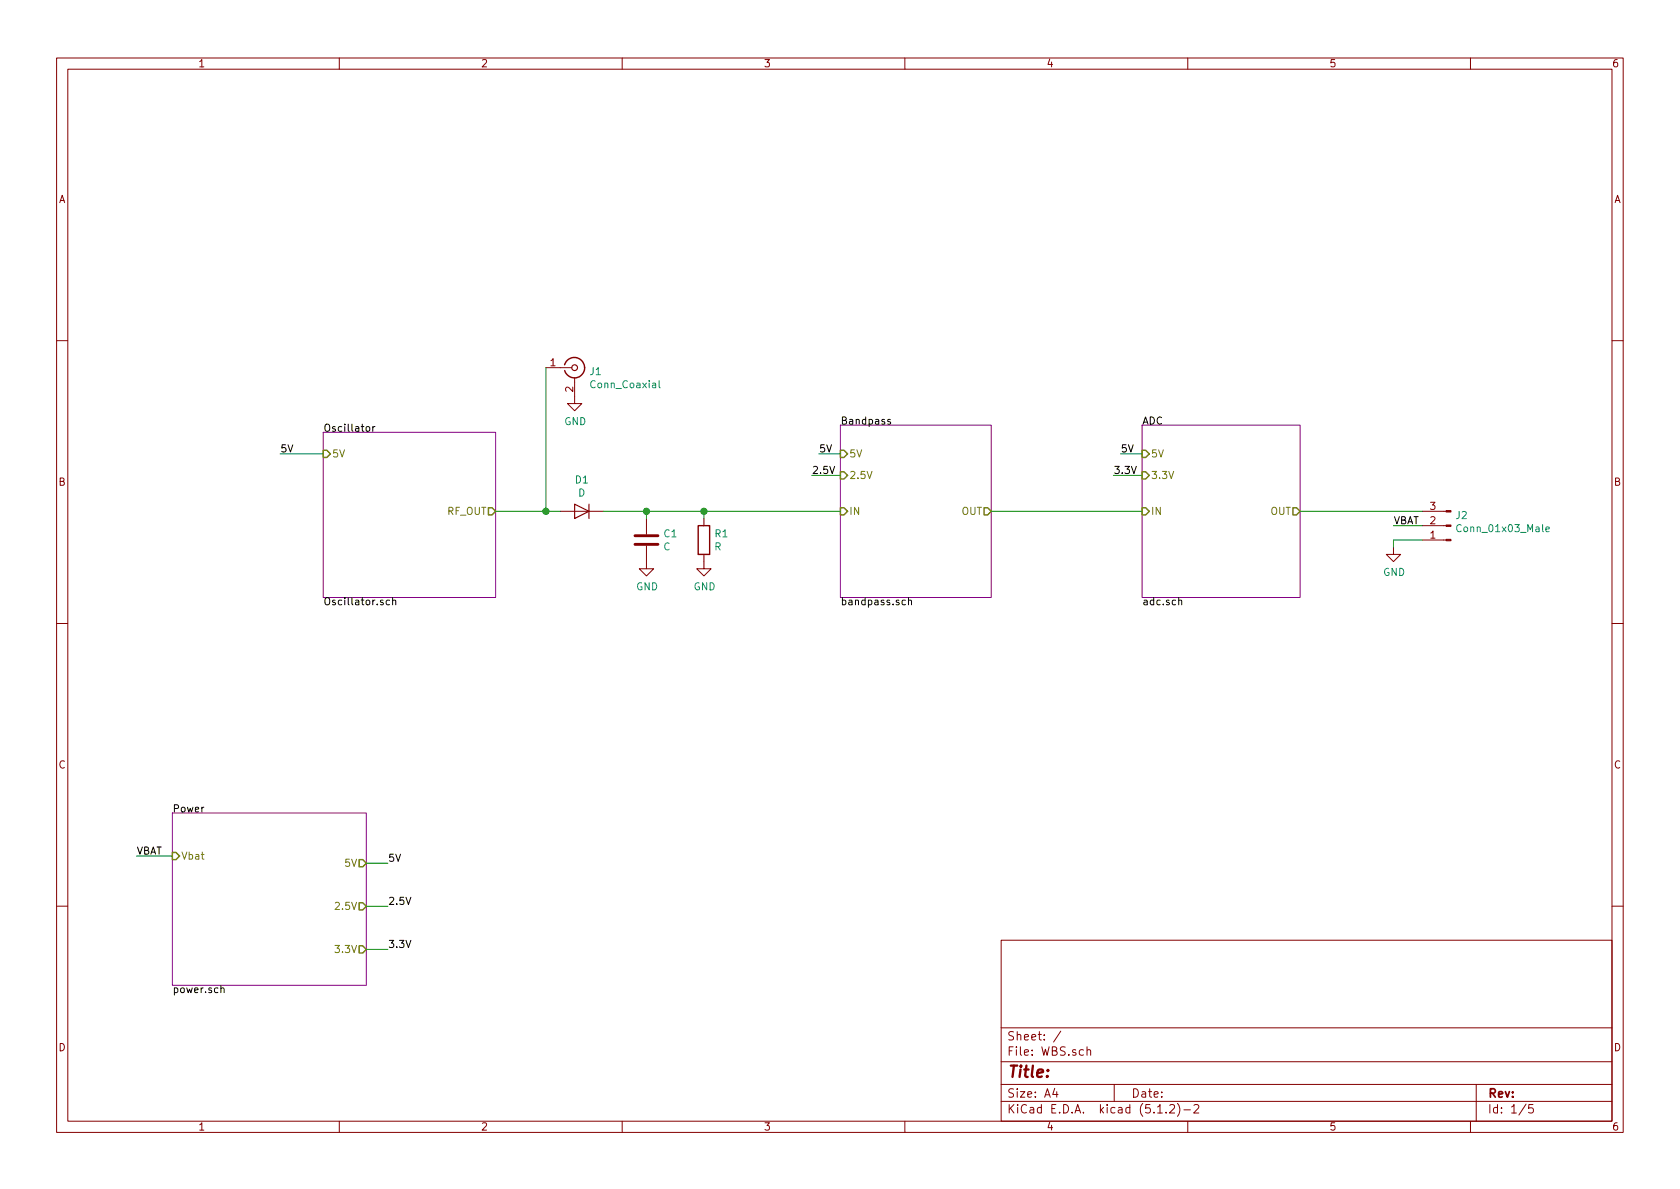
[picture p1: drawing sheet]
<svg xmlns="http://www.w3.org/2000/svg" width="297mm" height="210mm" viewBox="0 0 297 210" stroke-linecap="round" stroke-linejoin="round" font-family="sans-serif">
<g fill="none" stroke="#840000" stroke-width=".18">
<path d="M10 10.3h277v189.9h-277zM12 12.2h273v186.1h-273zM60 10.3v1.9M110 10.3v1.9M160 10.3v1.9M210 10.3v1.9M260 10.3v1.9M10 60.2h2M96.5 65h4.6M101.6 66.8v4.6h1.3l-1.3 1.2-1.3-1.2h1.3M285 60.2h2M99.1 90.4h7.6"/>
<path d="M114.3 96.5v4.1h1.3l-1.3 1.2-1.3-1.2h1.3M114.3 91.7v2.8M124.5 98v2.6h1.2l-1.2 1.2-1.3-1.2h1.3M124.5 91.7v1.3M246.4 96.8v1.2h1.2l-1.2 1.3-1.3-1.3h1.3M251.5 90.4h4.2M251.5 93h4.2M251.5 95.5h4.2M10 110.3h2M285 110.3h2M10 160.2h2M177 166.3h108v32h-108z"/>
<path d="M285 160.2h2M60 198.3v1.9M110 198.3v1.9M160 198.3v1.9M177 194.8h108M177 191.8h108M177 187.8h108M177 181.8h108M186.5 192.5l-.4 1h1M186.8 193v1M187.6 182.3l-1.3 2M192.2 185.7l.2-.1 .4 .1v.9"/>
<path d="M192.2 185.1v1.5M197 191.8v3M204.7 196.8h.8M206.2 196.7v.1M206.8 195.5l.2-.2h.4l.2 .2 .1 .3-.1 .2-.8 .8h.9M208.2 195.1a1.71 1.71 0 0 1 0 2.3M209.3 196.3h1.2M210 198.3v1.9M211.1 195.5l.2-.2h.4l.3 .5-1 1h1M260 198.3v1.9M261 191.8v6.5M269.8 195.2l-1.2 2"/>
<path d="M271 195.3h-.7v.7l.2-.1 .5 .1 .1 .2-.1 .5-.2 .1-.5-.1"/>
</g>
<path d="M57.1 76.4h30.5v29.3h-30.5zM148.6 75.2h26.7v30.5h-26.7zM201.9 75.2h28v30.5h-28zM30.5 143.8h34.3v30.4h-34.3z" fill="none" stroke="#840084" stroke-width=".18"/>
<g fill="none" stroke="#000" stroke-width=".18">
<path d="M64.8 75.5l.3-.1 .2 .2 .1 .4-.1 .2-.4 .1-.1-.2-.1-.4zM65.9 75.4v.9M66.3 75.4l-.4 .3M157.4 74.2h-.3l-.2 .1 .1 .2 .4 .1v.3h-.5M68.9 106.2l-.4-.1-.2 .2 .1 .6h.5M69.4 106.2l.2-.1 .3 .1 .1 .8M69.4 105.7v1.3M160.1 106.2l-.4-.1-.2 .2 .1 .6h.5M160.6 106.2l.2-.1 .3 .1 .1 .8M160.6 105.7v1.3M208.4 106.2l.2-.1 .3 .1v.8M39.1 174.8l.1-.1h.3l.1 .8"/>
<path d="M39.1 174.3v1.2"/>
</g>
<g fill="none" stroke="#848400" stroke-width=".25">
<path d="M57.1 79.6h.7l.6 .7-.6 .6h-.7zM148.6 79.6h.6l.7 .7-.7 .6h-.6zM201.9 79.6h.7l.6 .7-.6 .6h-.7zM86.4 89.8h.6l.6 .6-.6 .7h-.6zM148.6 89.8h.6l.7 .6-.7 .7h-.6zM148.6 83.4h.6l.7 .7-.7 .6h-.6zM174 89.8h.6l.7 .6-.7 .7h-.6zM201.9 89.8h.7l.6 .6-.6 .7h-.7zM201.9 83.4h.7l.6 .7-.6 .6h-.7zM228.6 89.8h.6l.7 .6-.7 .7h-.6zM30.5 150.7h.6l.6 .7-.6 .6h-.6zM63.5 152h.6l.7 .6-.7 .7h-.6z"/>
<path d="M63.5 159.6h.6l.7 .7-.7 .6h-.6zM63.5 167.3h.6l.7 .6-.7 .6h-.6z"/>
</g>
<g fill="none" stroke="#840000" stroke-width=".2">
<path d="M101.6 89.1l2.5 1.3-2.5 1.3zM104.1 89.1v2.6"/>
<circle cx="101.6" cy="65" r=".51"/>
</g>
<path d="M112.3 96.3h4M112.3 94.7h4" fill="none" stroke="#840000" stroke-width=".51"/>
<path d="M99.8 64.5a1.8 1.8 0 0 1 2-1.3 1.8 1.8 0 0 1 1.6 1.8M103.4 65a1.8 1.8 0 0 1-1.6 1.8 1.8 1.8 0 0 1-2-1.3M123.4 93h2.1v5h-2.1z" fill="none" stroke="#840000" stroke-width=".25"/>
<g fill="none" stroke="#008400" stroke-width=".18">
<path d="M96.5 65v25.4M49.5 80.3h7.6M87.6 90.4h11.5M106.7 90.4h41.9M114.3 90.4v1.3M124.5 90.4v1.3M143.5 84.1h5.1M144.8 80.3h3.8M175.3 90.4h26.6M196.8 84.1h5.1M198.1 80.3h3.8M229.9 90.4h21.6"/>
<path d="M246.4 93h5.1M251.5 95.5h-5.1v1.3M24.1 151.4h6.4M64.8 152.6h3.8M64.8 160.3h3.8M64.8 167.9h3.8"/>
</g>
<g fill="#008400" stroke="#008400" stroke-width=".25">
<circle cx="114.3" cy="90.4" r=".51"/>
<circle cx="124.5" cy="90.4" r=".51"/>
<circle cx="96.5" cy="90.4" r=".51"/>
</g>
<path d="M116.5 67.3v1.1l.2 .2M273.3 93.6l.6-.1v-.3h-.4l-.2 .2 .1 .6h.5" fill="none" stroke="#008484" stroke-width=".18"/>
<g fill="#840000" stroke="#840000" stroke-width=".18">
<path d="M255.7 90.3h.8v.2h-.8z"/>
<path d="M255.7 92.8h.8v.3h-.8z"/>
<path d="M255.7 95.4h.8v.2h-.8z"/>
</g>
<text font-size="2.8" fill="#840000" x="178" y="190.5">Title:</text>
<g font-size="2.1" fill="#840000">
<text x="178" y="184">Sheet: /</text>
<text x="178" y="186.7">File: WBS.sch</text>
<text x="178" y="196.9">KiCad E.D.A. kicad (5.1.2)-2</text>
<text x="178" y="194.1">Size: A4</text>
<text x="200" y="194.1">Date:</text>
<text x="263" y="194.1">Rev:</text>
<text x="263" y="196.9">Id: 1/5</text>
</g>
<g font-size="1.8" fill="#840000">
<text x="35" y="11.9">1</text>
<text x="85" y="11.9">2</text>
<text x="135" y="11.9">3</text>
<text x="185" y="11.9">4</text>
<text x="235" y="11.9">5</text>
<text x="285" y="11.9">6</text>
<text x="10.4" y="35.9">A</text>
<text x="285.4" y="35.9">A</text>
<text x="97.3" y="64.8">1</text>
<text x="101.3" y="69.3" transform="rotate(-90 101.3 69.3)">2</text>
<text x="10.4" y="85.9">B</text>
<text x="285.4" y="85.9">B</text>
<text x="252.9" y="95.2">1</text>
<text x="252.9" y="92.7">2</text>
<text x="252.9" y="90.2">3</text>
<text x="10.4" y="135.9">C</text>
<text x="285.4" y="135.9">C</text>
<text x="10.4" y="185.9">D</text>
<text x="285.4" y="185.9">D</text>
<text x="35" y="199.9">1</text>
<text x="85" y="199.9">2</text>
<text x="135" y="199.9">3</text>
<text x="185" y="199.9">4</text>
<text x="235" y="199.9">5</text>
<text x="285" y="199.9">6</text>
</g>
<g font-size="1.8" fill="#008484">
<text x="104.3" y="66.3">J1</text>
<text x="104.7" y="68.7">Conn_Coaxial</text>
<text x="99.8" y="75.2">GND</text>
<text x="101.8" y="85.5">D1</text>
<text x="102.2" y="87.8">D</text>
<text x="117.4" y="95">C1</text>
<text x="126.4" y="95">R1</text>
<text x="257.5" y="91.8">J2</text>
<text x="258.1" y="94.1">Conn_01x03_Male</text>
<text x="117.3" y="97.3">C</text>
<text x="126.3" y="97.3">R</text>
<text x="244.6" y="101.8">GND</text>
<text x="112.5" y="104.4">GND</text>
<text x="122.6" y="104.4">GND</text>
</g>
<g font-size="1.8">
<text x="57.1" y="76.3">Oscillator</text>
<text x="148.6" y="75.1">Bandpass</text>
<text x="201.9" y="75.1">ADC</text>
<text x="49.5" y="80">5V</text>
<text x="143.5" y="83.8">2.5V</text>
<text x="144.8" y="80">5V</text>
<text x="196.8" y="83.8">3.3V</text>
<text x="198.1" y="80">5V</text>
<text x="246.4" y="92.7">VBAT</text>
<text x="57.1" y="107">Oscillator.sch</text>
<text x="148.6" y="107">bandpass.sch</text>
<text x="201.9" y="107">adc.sch</text>
<text x="30.5" y="143.7">Power</text>
<text x="24.1" y="151.1">VBAT</text>
<text x="68.6" y="152.4">5V</text>
<text x="68.6" y="160">2.5V</text>
<text x="68.6" y="167.6">3.3V</text>
<text x="30.5" y="175.6">power.sch</text>
</g>
<g font-size="1.8" fill="#848400">
<text x="58.7" y="80.9">5V</text>
<text x="150.1" y="80.9">5V</text>
<text x="203.5" y="80.9">5V</text>
<text x="150.1" y="84.7">2.5V</text>
<text x="203.5" y="84.7">3.3V</text>
<text x="79" y="91.1">RF_OUT</text>
<text x="150.1" y="91.1">IN</text>
<text x="170" y="91.1">OUT</text>
<text x="203.5" y="91.1">IN</text>
<text x="224.6" y="91.1">OUT</text>
<text x="32" y="152">Vbat</text>
<text x="61.1" y="153.3">5V</text>
<text x="59.6" y="160.9">2.5V</text>
<text x="59.6" y="168.5">3.3V</text>
</g>
</svg>
